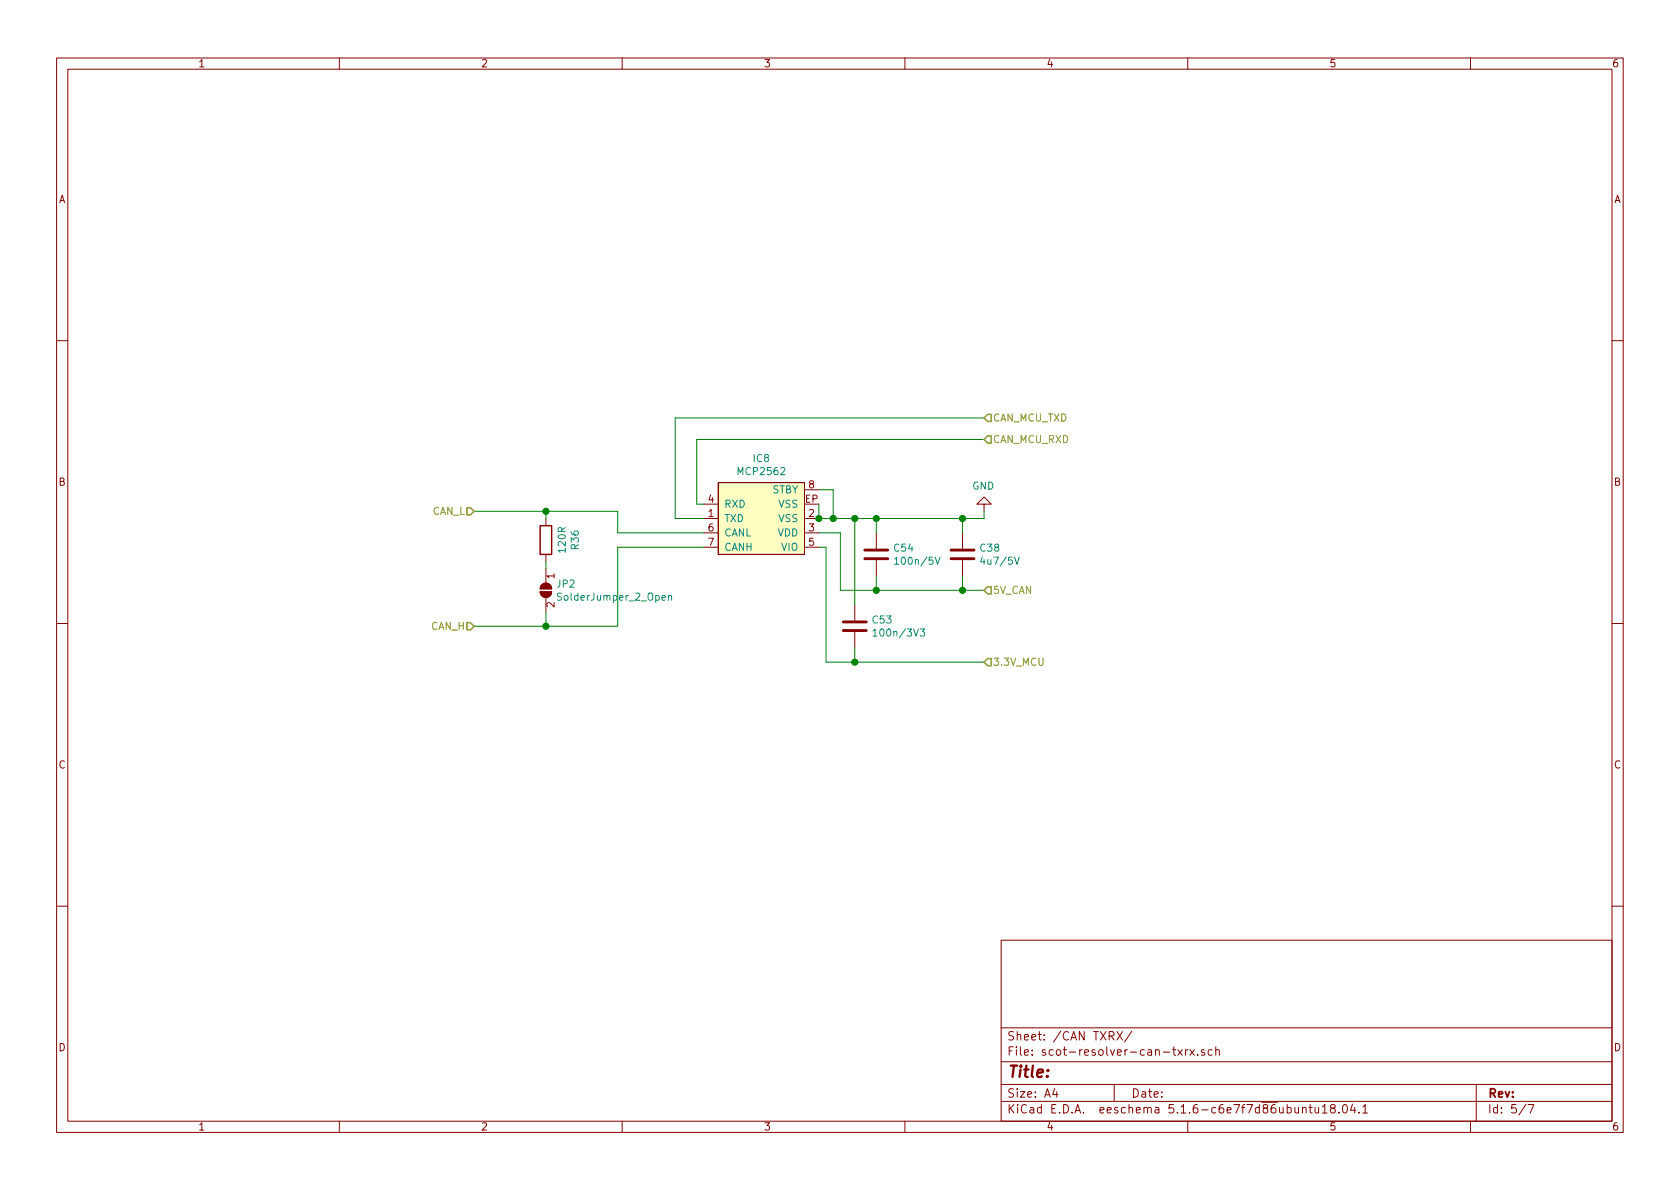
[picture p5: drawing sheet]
EESchema Schematic File Version 4
EELAYER 30 0
EELAYER END
$Descr A4 11693 8268
encoding utf-8
Sheet 6 7
Title ""
Date ""
Rev ""
Comp ""
Comment1 ""
Comment2 ""
Comment3 ""
Comment4 ""
$EndDescr
$Comp
L agg-kicad:MCP2562 IC8
U 1 1
P 5300 3600
F 0 "IC8" H 5300 3185 50  0000 C CNN
F 1 "MCP2562" H 5300 3276 50  0000 C CNN
F 2 "agg:SOIC-8" H 5000 3200 50  0001 L CNN
F 3 "http://ww1.microchip.com/downloads/en/DeviceDoc/20005167C.pdf" H 5000 3100 50  0001 L CNN
F 4 "" H 5000 3000 50  0001 L CNN "Farnell"
F 5 "824-3135" H 5000 2900 50  0001 L CNN "RS"
	1    5300 3600
	-1   0    0    1   
$EndComp
$Comp
L Device:R R?
U 1 1
P 3800 3750
AR Path="/5E4915D2" Ref="R?"  Part="1" 
AR Path="/5E4877AC/5E4915D2" Ref="R36"  Part="1" 
F 0 "R36" V 3593 3750 50  0000 C CNN
F 1 "120R" V 3684 3750 50  0000 C CNN
F 2 "Resistor_SMD:R_0805_2012Metric_Pad1.15x1.40mm_HandSolder" V 3730 3750 50  0001 C CNN
F 3 "~" H 3800 3750 50  0001 C CNN
	1    3800 3750
	-1   0    0    1   
$EndComp
$Comp
L Device:C C?
U 1 1
P 5950 4350
AR Path="/5E4915E0" Ref="C?"  Part="1" 
AR Path="/5E4877AC/5E4915E0" Ref="C53"  Part="1" 
F 0 "C53" H 6065 4396 50  0000 L CNN
F 1 "100n/3V3" H 6065 4305 50  0000 L CNN
F 2 "Capacitor_SMD:C_0603_1608Metric_Pad1.05x0.95mm_HandSolder" H 5988 4200 50  0001 C CNN
F 3 "~" H 5950 4350 50  0001 C CNN
	1    5950 4350
	1    0    0    -1  
$EndComp
$Comp
L Device:C C?
U 1 1
P 6100 3850
AR Path="/5E4915E6" Ref="C?"  Part="1" 
AR Path="/5E4877AC/5E4915E6" Ref="C54"  Part="1" 
F 0 "C54" H 6215 3896 50  0000 L CNN
F 1 "100n/5V" H 6215 3805 50  0000 L CNN
F 2 "Capacitor_SMD:C_0603_1608Metric_Pad1.05x0.95mm_HandSolder" H 6138 3700 50  0001 C CNN
F 3 "~" H 6100 3850 50  0001 C CNN
	1    6100 3850
	1    0    0    -1  
$EndComp
Wire Wire Line
	5700 3500 5700 3600
Connection ~ 5700 3600
Wire Wire Line
	5700 3800 5750 3800
Wire Wire Line
	5700 3400 5800 3400
Wire Wire Line
	5800 3400 5800 3600
Connection ~ 5800 3600
Wire Wire Line
	5800 3600 5700 3600
Wire Wire Line
	6850 3050 4850 3050
Wire Wire Line
	4850 3050 4850 3500
Wire Wire Line
	4850 3500 4900 3500
Wire Wire Line
	6850 2900 4700 2900
Wire Wire Line
	4700 2900 4700 3600
Wire Wire Line
	4700 3600 4900 3600
Text HLabel 3300 3550 0    50   Input ~ 0
CAN_L
Text HLabel 3300 4350 0    50   Input ~ 0
CAN_H
Wire Wire Line
	3300 3550 3800 3550
Wire Wire Line
	3800 3550 3800 3600
Wire Wire Line
	3300 4350 3800 4350
Wire Wire Line
	4300 3700 4300 3550
Wire Wire Line
	4300 3550 3800 3550
Wire Wire Line
	4300 3700 4900 3700
Connection ~ 3800 3550
Wire Wire Line
	3800 4350 4300 4350
Wire Wire Line
	4300 3800 4900 3800
Connection ~ 3800 4350
Text HLabel 6850 3050 2    50   Input ~ 0
CAN_MCU_RXD
Text HLabel 6850 2900 2    50   Input ~ 0
CAN_MCU_TXD
Text HLabel 6850 4600 2    50   Input ~ 0
3.3V_MCU
Text HLabel 6850 4100 2    50   Input ~ 0
5V_CAN
Wire Wire Line
	6100 3700 6100 3600
Wire Wire Line
	5800 3600 5950 3600
Wire Wire Line
	6100 4100 6100 4000
Wire Wire Line
	6100 4100 6700 4100
Wire Wire Line
	6850 4600 5950 4600
Wire Wire Line
	5950 4600 5950 4500
Wire Wire Line
	5950 4200 5950 3600
Connection ~ 5950 3600
Wire Wire Line
	5950 3600 6100 3600
Wire Wire Line
	5850 3700 5850 4100
Wire Wire Line
	5850 4100 6100 4100
Wire Wire Line
	5700 3700 5850 3700
Connection ~ 6100 4100
Wire Wire Line
	5750 3800 5750 4600
Wire Wire Line
	5750 4600 5950 4600
Connection ~ 5950 4600
$Comp
L power:GND #PWR0136
U 1 1
P 6850 3550
F 0 "#PWR0136" H 6850 3300 50  0001 C CNN
F 1 "GND" H 6855 3377 50  0000 C CNN
F 2 "" H 6850 3550 50  0001 C CNN
F 3 "" H 6850 3550 50  0001 C CNN
	1    6850 3550
	-1   0    0    1   
$EndComp
Wire Wire Line
	6100 3600 6700 3600
Wire Wire Line
	6850 3600 6850 3550
Connection ~ 6100 3600
$Comp
L Device:C C?
U 1 1
P 6700 3850
AR Path="/5ECCE60D" Ref="C?"  Part="1" 
AR Path="/5E4877AC/5ECCE60D" Ref="C38"  Part="1" 
F 0 "C38" H 6815 3896 50  0000 L CNN
F 1 "4u7/5V" H 6815 3805 50  0000 L CNN
F 2 "Capacitor_SMD:C_0805_2012Metric_Pad1.15x1.40mm_HandSolder" H 6738 3700 50  0001 C CNN
F 3 "~" H 6700 3850 50  0001 C CNN
	1    6700 3850
	1    0    0    -1  
$EndComp
Wire Wire Line
	6700 3700 6700 3600
Connection ~ 6700 3600
Wire Wire Line
	6700 3600 6850 3600
Wire Wire Line
	6700 4000 6700 4100
Connection ~ 6700 4100
Wire Wire Line
	6700 4100 6850 4100
$Comp
L Jumper:SolderJumper_2_Open JP2
U 1 1
P 3800 4100
F 0 "JP2" V 3754 4168 50  0000 L CNN
F 1 "SolderJumper_2_Open" V 3845 4168 50  0000 L CNN
F 2 "Jumper:SolderJumper-2_P1.3mm_Open_RoundedPad1.0x1.5mm" H 3800 4100 50  0001 C CNN
F 3 "~" H 3800 4100 50  0001 C CNN
	1    3800 4100
	0    1    1    0   
$EndComp
Wire Wire Line
	3800 3900 3800 3950
Wire Wire Line
	3800 4250 3800 4350
Wire Wire Line
	4300 3800 4300 4350
$EndSCHEMATC
